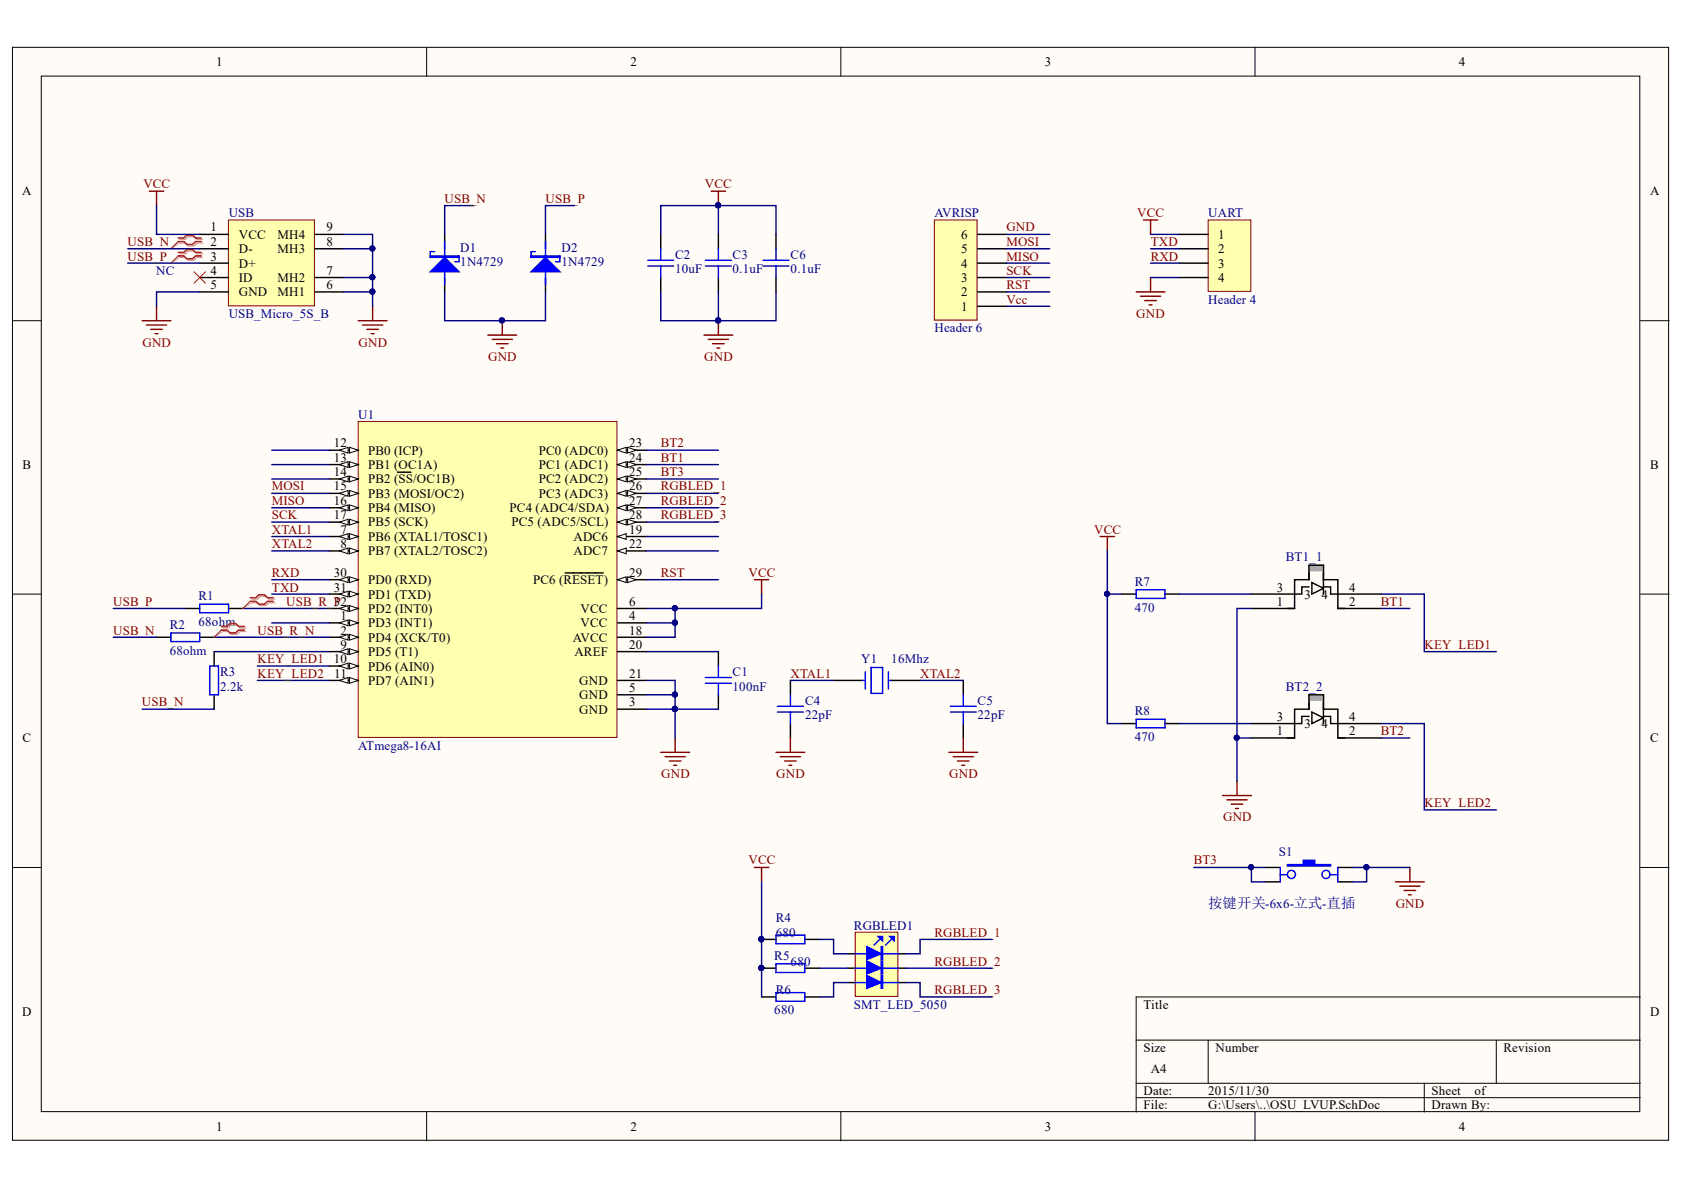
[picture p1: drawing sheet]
# Altium project OSU_KEYBOARD.PrjPCB
1 sheet, 25 parts. Net scope: global (net labels, ports and power ports of the same name join across sheets).
Board files: OSU_LVUP.PcbDoc, OSU_LVUP_v2.PcbDoc, PCB1.PcbDoc

## Sheet OSU_LVUP.SchDoc
size A4

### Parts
AVRISP  Header 6  [THT_Male_P_1x6-2.54mm]
BT1_1  Cherry_MX  [cherry_mx]  (value not drawn)
BT2_2  JiXieJianPian  [cherry_mx]  (value not drawn)
C1  100nF  [SMT_C_0805]
C2  10uF  [SMT_C_0805]
C3  0.1uF  [SMT_C_0805]
C4  22pF  [SMT_C_0805]
C5  22pF  [SMT_C_0805]
C6  0.1uF  [SMT_C_0805]
D1  1N4729  [SMT_DIODE_SOD_123]
D2  1N4729  [SMT_DIODE_SOD_123]
R1  68ohm  [SMT_R_0805]
R2  68ohm  [SMT_R_0805]
R3  2.2k  [SMT_R_0805]
R4  680  [SMT_R_0805]
R5  680  [SMT_R_0805]
R6  680  [SMT_R_0805]
R7  470  [SMT_R_0805]
R8  470  [SMT_R_0805]
RGBLED1  SMT_LED_5050  [SMT_LED_5050]
S1  按键开关-6x6-立式-直插  [按键开关-6x6-立式-直插]
U1  ATmega8-16AI  [32A_N]
UART  Header 4  [HDR1X4]
USB  USB_Micro_5S_B  [USB_MICRO_5S_B]
Y1  16Mhz  [晶振-HC49S]

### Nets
GND: AVRISP.6 BT1_1.1 BT2_2.1 C1.2 C2.2 C3.2 C4.2 C5.2 C6.2 D1.1(A) D2.1(A) S1.3(PINB1) S1.4(PINB2) U1.3(GND) U1.5(GND) U1.21(GND) UART.4 USB.5(GND) USB.6(MH1) USB.7(MH2) USB.8(MH3) USB.9(MH4)
Vcc: AVRISP.1 C2.1 C3.1 C6.1 R4.1 R5.1 R6.1 R7.1 R8.1 U1.4(VCC) U1.6(VCC) U1.18(AVCC) UART.1 USB.1(VCC)
BT1: BT1_1.2 U1.24(PC1_(ADC1))
BT2: BT2_2.2 U1.23(PC0_(ADC0))
BT3: S1.1(PINA1) S1.2(PINA2) U1.25(PC2_(ADC2))
KEY_LED1: BT1_1.4 U1.10(PD6_(AIN0))
KEY_LED2: BT2_2.4 U1.11(PD7_(AIN1))
MISO: AVRISP.4 U1.16(PB4_(MISO))
MOSI: AVRISP.5 U1.15(PB3_(MOSI/OC2))
RGBLED_1: RGBLED1.3(K3) U1.26(PC3_(ADC3))
RGBLED_2: RGBLED1.2(K2) U1.27(PC4_(ADC4/SDA))
RGBLED_3: RGBLED1.1(K1) U1.28(PC5_(ADC5/SCL))
RST: AVRISP.2 U1.29(PC6_(~{RESET}))
RXD: U1.30(PD0_(RXD)) UART.3
SCK: AVRISP.3 U1.17(PB5_(SCK))
TXD: U1.31(PD1_(TXD)) UART.2
USB_N: D1.2(K) R2.1 R3.2 USB.2(D-)
USB_P: D2.2(K) R1.1 USB.3(D+)
USB_R_N: R2.2 U1.2(PD4_(XCK/T0))
USB_R_P: R1.2 U1.32(PD2_(INT0))
XTAL1: C4.1 U1.7(PB6_(XTAL1/TOSC1)) Y1.1
XTAL2: C5.1 U1.8(PB7_(XTAL2/TOSC2)) Y1.2
NetBT1_1_3: BT1_1.3 R7.2
NetBT2_2_3: BT2_2.3 R8.2
NetC1_1: C1.1 U1.20(AREF)
NetR3_1: R3.1 U1.9(PD5_(T1))
NetR4_2: R4.2 RGBLED1.4(A3)
NetR5_2: R5.2 RGBLED1.5(A2)
NetR6_2: R6.2 RGBLED1.6(A1)

Not connected (* = marked no-connect by the designer): U1 1(PD3_(INT1)) 12(PB0_(ICP)) 13(PB1_(OC1A)) 14(PB2_(~{SS}/OC1B)) 19(ADC6) 22(ADC7); USB 4(ID)*

### Layout directives
differential pair: USB_N, USB_P, USB_R_N, USB_R_P

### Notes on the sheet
- NC
